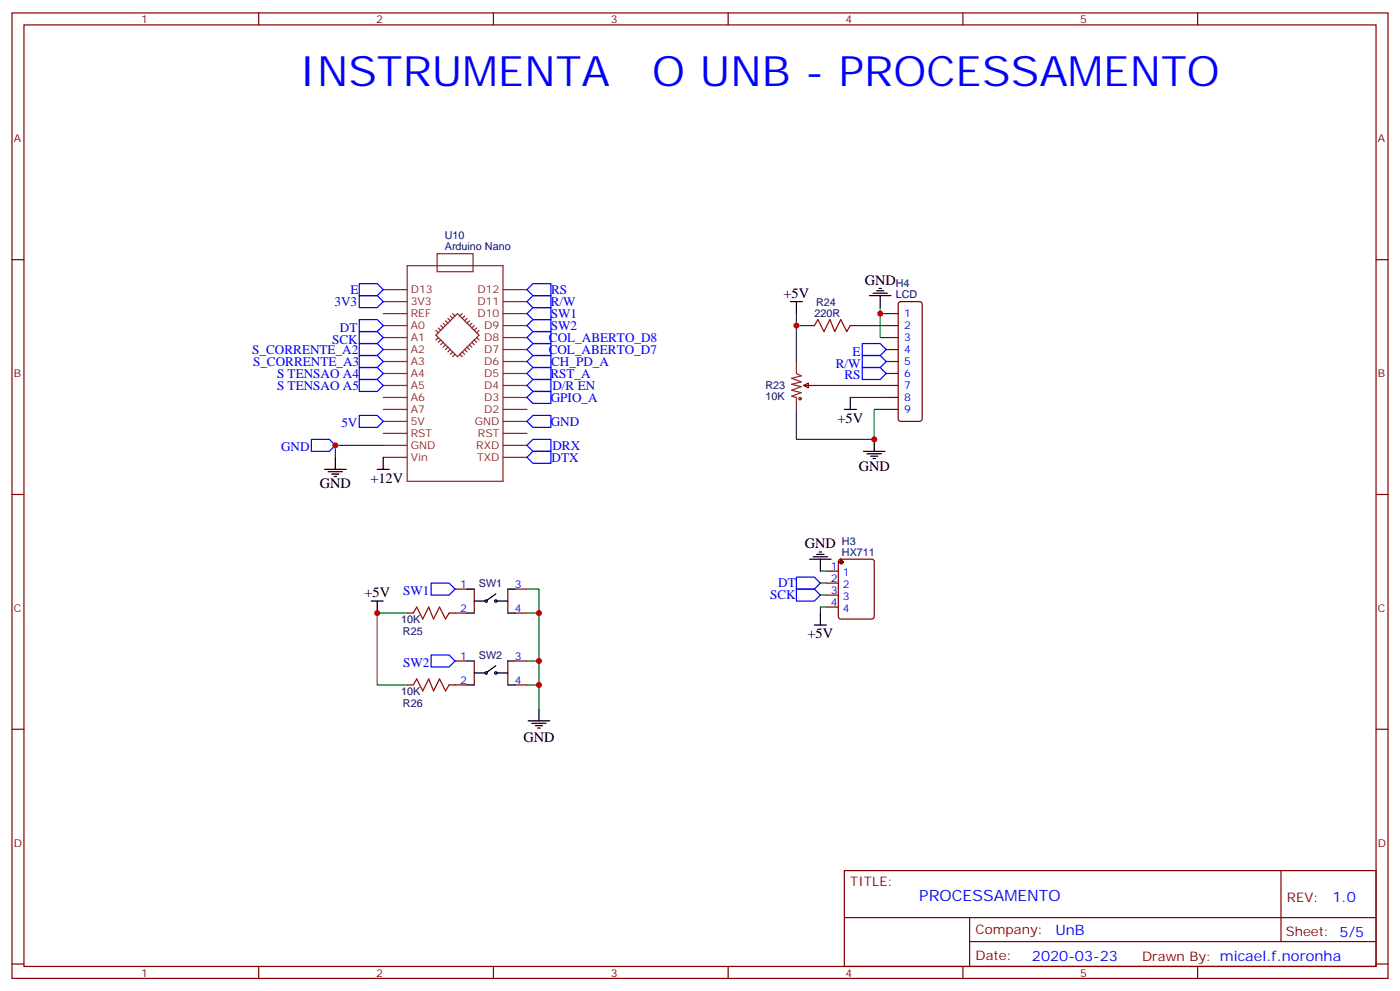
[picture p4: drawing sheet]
<svg xmlns="http://www.w3.org/2000/svg" width="412mm" height="292mm" viewBox="0 0 412 292" stroke-linecap="round" stroke-linejoin="round" font-family="sans-serif">
<g fill="none" stroke="#870000" stroke-width=".35">
<path d="M3.5 3.8h405.4v284.3h-405.4zM7.1 7.3h398.2v277.3h-398.2zM76.2 3.8v3.5M145.3 3.8v3.5M214.5 3.8v3.5M283.6 3.8v3.5M352.8 3.8v3.5M3.5 76.5h3.6M405.3 76.5h3.6M238.1 95.9h1.8M250.5 95.9h1.7M261.1 95.9h3.5"/>
<path d="M261.1 92.4h3.5M261.1 99.4h3.5M264.8 89l.5-.2h5.6l.5 .2 .2 .5v33.9l-.2 .5-.5 .2h-5.6l-.5-.2-.2-.5v-33.9zM236.7 113.5l1.4-.7v1.4zM236.7 113.5h3.2M261.1 113.5h3.5M261.1 102.9h3.5M261.1 106.5h3.5M261.1 110h3.5M261.1 117.1h3.5M261.1 120.6h3.5M3.5 145.6h3.6"/>
<path d="M405.3 145.6h3.6M134.1 173.5h3.5M139.7 173.5v7.1M149.6 173.5v7.1M151.7 173.5h3.5M243.4 168.2h3.5M243.4 171.7h3.5M243.4 175.3h3.5M243.4 178.8h3.5M247.2 164.9l.4-.2h9.2l.7 .4v16.5l-.4 .7h-9.5l-.6-.4-.1-16.5zM119.9 180.6h1.8M132.3 180.6h5.3"/>
<path d="M134.1 194.7h3.5M139.7 194.7v7M149.6 194.7v7M151.7 180.6h3.5M151.7 194.7h3.5M3.5 214.8h3.6M119.9 201.7h1.8M132.3 201.7h5.3M151.7 201.7h3.5M405.3 214.8h3.6M248.7 256.4h156.6v28.2h-156.6zM377.3 256.4v20.9"/>
<path d="M248.7 270.2h156.5M285.6 277.3h119.6M285.6 270.2v14.2M3.5 283.9h3.6M76.2 284.6v3.5M145.3 284.6v3.5M214.5 284.6v3.5M283.6 284.6v3.5M352.8 284.6v3.5M405.3 283.9h3.6"/>
</g>
<g fill="none" stroke="#8c2424" stroke-width=".35">
<path d="M119.9 78.2h28.3v63.5h-28.3zM128.8 74.7h10.5v5.3h-10.5zM112.9 88.8h7M112.9 92.4h7M112.9 95.9h7M112.9 99.4h7M112.9 85.3h7M128.4 98.7l6.4-6.3 6.3 6.3-6.3 6.4zM128.4 97.3l.7 .7M129.1 96.6l.7 .7M129.1 99.4l-.7 .7M129.8 95.9l.7 .7"/>
<path d="M130.5 95.2l.7 .7M131.2 94.5l.7 .7M131.9 93.8l.7 .7M132.6 93.1l.7 .7M133.3 92.4l.8 .7M136.2 92.4l-.7 .7M136.9 93.1l-.7 .7M137.6 93.8l-.7 .7M138.3 94.5l-.7 .7M139 95.2l-.7 .7M139.7 95.9l-.7 .7M140.4 96.6l-.7 .7"/>
<path d="M140.4 99.4l.7 .7M141.1 97.3l-.7 .7M148.2 88.8h7M148.2 92.4h7M148.2 95.9h7M148.2 99.4h7M148.2 85.3h7M112.9 102.9h7M112.9 106.5h7M112.9 110h7M112.9 113.5h7M112.9 117.1h7"/>
<path d="M129.8 100.1l-.7 .7M130.5 100.8l-.7 .7M131.2 101.5l-.7 .7M131.9 102.2l-.7 .7M132.6 102.9l-.7 .7M133.3 103.6l-.7 .8M134.1 104.4l-.8 .7M135.5 104.4l.7 .7M136.2 103.6l.7 .8M136.9 102.9l.7 .7M137.6 102.2l.7 .7M138.3 101.5l.7 .7"/>
<path d="M139 100.8l.7 .7M139.7 100.1l.7 .7M148.2 102.9h7M148.2 106.5h7M148.2 110h7M148.2 113.5h7M148.2 117.1h7M234.6 106.5v3.5l1.4 .7-2.8 .7 2.8 1.1-2.8 .7 2.8 .7-2.8 1 2.8 .7-2.8 1.1 1.4 .4v3.5M112.9 120.6h7M112.9 124.1h7M112.9 127.6h7M112.9 131.2h7"/>
<path d="M112.9 134.7h7M148.2 120.6h7M148.2 124.1h7M148.2 127.6h7M148.2 131.2h7M148.2 134.7h7"/>
</g>
<g fill="none" stroke="#000" stroke-width=".35">
<path d="M232.8 88.8h3.6M234.6 88.8v3.6M256.1 87.1h6.4M257.2 86.4h4.2M258.2 85.7h2.1M258.9 84.9h.7M259.3 87.1v3.5M250.5 117.1v3.5M95.6 138.2h6.4M96.7 138.9h4.2M97.7 139.6h2.1M98.8 134.7v3.5"/>
<path d="M111.1 138.2h3.6M112.9 134.7v3.5M248.7 120.6h3.5M254.4 132.9h6.3M255.4 133.6h4.2M256.5 134.3h2.1M257.2 135h.7M257.5 129.4v3.5M98.4 140.3h.7M109.4 177h3.5M111.1 177v3.6M137.6 173.5h2.1"/>
<path d="M139.7 177h3.2M146 174.9l-2.4 1.8M146.4 177h3.2M149.6 173.5h2.1M238.5 164.7h6.3M239.5 164h4.3M240.6 163.3h2.1M241.3 162.6h.7M241.7 164.7v3.5M137.6 180.6h2.1M137.6 194.7h2.1M139.7 198.2h3.2"/>
<path d="M146 196.1l-2.4 1.7M146.4 198.2h3.2M149.6 180.6h2.1M149.6 194.7h2.1M239.9 184.1h3.5M241.7 180.6v3.5M137.6 201.7h2.1M149.6 201.7h2.1M155.6 212.3h6.3M156.6 213h4.3M157.7 213.7h2.1M158.4 214.4h.7"/>
<path d="M158.7 208.8v3.5"/>
<circle cx="143.2" cy="177" r=".35"/>
<circle cx="146.1" cy="177" r=".35"/>
<circle cx="143.2" cy="198.2" r=".35"/>
<circle cx="146.1" cy="198.2" r=".35"/>
</g>
<g fill="none" stroke="#008700" stroke-width=".35">
<path d="M234.6 92.4v14.1M234.6 95.9h3.5M252.2 95.9h8.9M259.3 90.6v1.8h1.8M259.3 92.4v7h1.8M239.9 113.5h21.2M250.5 117.1h10.6M112.9 131.2h-14.1v3.5M234.6 120.6v8.8h22.9v-8.8h3.6M155.2 173.5h3.5v21.2M241.7 171.7h1.7M241.7 175.3h1.7"/>
<path d="M241.7 168.2h1.7M243.4 178.8h-1.7v1.8M119.9 180.6h-8.8v21.1h8.8M155.2 194.7h3.5v14.1M155.2 180.6h3.5M155.2 201.7h3.5"/>
</g>
<g fill="none" stroke="#00f" stroke-width=".35">
<path d="M105.8 87.1h5.3l1.8 1.7-1.8 1.8h-5.3zM105.8 94.1h5.3l1.8 1.8-1.8 1.7h-5.3zM105.8 97.6h5.3l1.8 1.8-1.8 1.8h-5.3zM105.8 83.5h5.3l1.8 1.8-1.8 1.8h-5.3zM155.2 99.4l1.8-1.8h5.3v3.6h-5.3zM155.2 85.3l1.8-1.8h5.3v3.6h-5.3zM155.2 92.4l1.8-1.8h5.3v3.5h-5.3zM155.2 95.9l1.8-1.8h5.3v3.5h-5.3zM157 87.1h5.3v3.5h-5.3l-1.8-1.8zM105.8 108.2h5.3l1.8 1.8-1.8 1.8h-5.3zM105.8 111.8h5.3l1.8 1.7-1.8 1.8h-5.3zM105.8 101.2h5.3l1.8 1.7-1.8 1.8h-5.3z"/>
<path d="M105.8 104.7h5.3l1.8 1.8-1.8 1.7h-5.3zM155.2 102.9l1.8-1.7h5.3v3.5h-5.3zM155.2 113.5l1.8-1.7h5.3v3.5h-5.3zM155.2 106.5l1.8-1.8h5.3v3.5h-5.3zM155.2 110l1.8-1.8h5.3v3.6h-5.3zM155.2 117.1l1.8-1.8h5.3v3.5h-5.3zM254 108.2h5.3l1.8 1.8-1.8 1.8h-5.3zM254 104.7h5.3l1.8 1.8-1.8 1.7h-5.3zM254 101.2h5.3l1.8 1.7-1.8 1.8h-5.3zM91.7 129.4h5.3l1.8 1.8-1.8 1.7h-5.3zM105.8 122.3h5.3l1.8 1.8-1.8 1.8h-5.3zM155.2 131.2l1.8-1.8h5.3v3.5h-5.3z"/>
<path d="M155.2 134.7l1.8-1.8h5.3v3.6h-5.3zM155.2 124.1l1.8-1.8h5.3v3.6h-5.3zM127 171.7h5.3l1.8 1.8-1.8 1.8h-5.3zM234.6 170h5.3l1.8 1.7-1.8 1.8h-5.3zM234.6 173.5h5.3l1.8 1.8-1.8 1.7h-5.3zM127 192.9h5.3l1.8 1.8-1.8 1.7h-5.3z"/>
</g>
<circle cx="247.8" cy="165.6" r=".53" fill="#870000" stroke="#870000" stroke-width=".35"/>
<g fill="none" stroke="#a10000" stroke-width=".35">
<path d="M239.9 95.9l1-1.8 1.8 3.5 1.8-3.5 1.4 3.5 1.7-3.5 1.8 3.5 1.1-1.7M121.7 180.6l1.1-1.8 1.7 3.5 1.8-3.5 1.4 3.5 1.8-3.5 1.7 3.5 1.1-1.7M121.7 201.7l1.1-1.7 1.7 3.5 1.8-3.5 1.4 3.5 1.8-3.5 1.7 3.5 1.1-1.8"/>
<circle cx="235.7" cy="117.4" r=".35"/>
</g>
<g fill="#c00">
<circle cx="98.8" cy="131.2" r=".88"/>
<circle cx="158.8" cy="194.7" r=".88"/>
<circle cx="111.1" cy="180.6" r=".88"/>
<circle cx="257.5" cy="129.4" r=".88"/>
<circle cx="234.6" cy="95.9" r=".88"/>
<circle cx="259.3" cy="92.4" r=".88"/>
<circle cx="158.8" cy="201.7" r=".88"/>
<circle cx="158.8" cy="180.6" r=".88"/>
</g>
<g font-size="12.3" fill="#00f">
<text x="88.2" y="25.3">INSTRUMENTA</text>
<text x="192.1" y="25.3">O UNB - PROCESSAMENTO</text>
</g>
<text font-size="4.6" fill="#00f" x="270.8" y="265.4">PROCESSAMENTO</text>
<g font-size="4.2">
<text x="254.7" y="83.9">GND</text>
<text x="230.8" y="87.7">+5V</text>
<text x="246.7" y="124.5">+5V</text>
<text x="94.2" y="143.9">GND</text>
<text x="109.1" y="142.2">+12V</text>
<text x="252.9" y="138.6">GND</text>
<text x="237.1" y="161.4">GND</text>
<text x="107.3" y="175.9">+5V</text>
<text x="237.9" y="188">+5V</text>
<text x="154.2" y="218.4">GND</text>
</g>
<g font-size="4.2" fill="#00f">
<text x="392.5" y="265.7">1.0</text>
<text x="310.9" y="275.2">UnB</text>
<text x="304" y="283">2020-03-23</text>
</g>
<g font-size="3.9" fill="#00f">
<text x="103.3" y="86.5">E</text>
<text x="162.4" y="86.6">RS</text>
<text x="98.5" y="90.1">3V3</text>
<text x="162.3" y="93.6">SW1</text>
<text x="162.3" y="90.1">R/W</text>
<text x="97.8" y="101.2">SCK</text>
<text x="100.1" y="97.6">DT</text>
<text x="161.7" y="100.7">COL_ABERTO_D8</text>
<text x="162.3" y="97.1">SW2</text>
<text x="74.3" y="104.2">S_CORRENTE_A2</text>
<text x="74.5" y="107.7">S_CORRENTE_A3</text>
<text x="161.6" y="104.2">COL_ABERTO_D7</text>
<text x="162.4" y="107.7">CH_PD_A</text>
<text x="251.1" y="104.7">E</text>
<text x="81.6" y="111.3">S TENSAO A4</text>
<text x="162.2" y="111.2">RST_A</text>
<text x="246.2" y="108.2">R/W</text>
<text x="248.8" y="111.8">RS</text>
<text x="81.6" y="114.8">S TENSAO A5</text>
<text x="162.3" y="118.3">GPIO_A</text>
<text x="162.7" y="114.8">D/R EN</text>
<text x="100.6" y="125.9">5V</text>
<text x="162.2" y="125.4">GND</text>
<text x="82.8" y="132.9">GND</text>
<text x="162.5" y="135.9">DTX</text>
<text x="162.7" y="132.4">DRX</text>
<text x="229.3" y="173">DT</text>
<text x="118.7" y="175.3">SW1</text>
<text x="226.9" y="176.5">SCK</text>
<text x="118.7" y="196.4">SW2</text>
</g>
<g font-size="3.9" fill="#800">
<text x="250.5" y="261">TITLE:</text>
<text x="379.1" y="265.7">REV:</text>
<text x="287.4" y="275.2">Company:</text>
<text x="378.7" y="275.8">Sheet: 5/5</text>
<text x="287.4" y="282.9">Date:</text>
<text x="336.4" y="282.9">Drawn By: micael.f.noronha</text>
</g>
<g font-size="3.2" fill="#800">
<text x="41.6" y="6.8">1</text>
<text x="110.8" y="6.8">2</text>
<text x="179.9" y="6.8">3</text>
<text x="249.1" y="6.8">4</text>
<text x="318.2" y="6.8">5</text>
<text x="4.1" y="41.9">A</text>
<text x="405.9" y="41.9">A</text>
<text x="4.1" y="111.1">B</text>
<text x="405.9" y="111.1">B</text>
<text x="4.1" y="180.2">C</text>
<text x="405.9" y="180.2">C</text>
<text x="4.1" y="249.3">D</text>
<text x="405.9" y="249.3">D</text>
<text x="41.6" y="287.6">1</text>
<text x="110.8" y="287.6">2</text>
<text x="179.9" y="287.6">3</text>
<text x="249.1" y="287.6">4</text>
<text x="318.2" y="287.6">5</text>
</g>
<g font-size="3.2" fill="#000080">
<text x="131" y="70.5">U10</text>
<text x="131" y="73.7">Arduino Nano</text>
<text x="240.4" y="90">R24</text>
<text x="263.9" y="87.8">LCD</text>
<text x="263.9" y="84.6">H4</text>
<text x="239.9" y="93.5">220R</text>
<text x="225.5" y="117.8">10K</text>
<text x="225.5" y="114.7">R23</text>
<text x="248" y="160.4">H3</text>
<text x="248" y="163.6">HX711</text>
<text x="141.1" y="172.8">SW1</text>
<text x="118.2" y="183.5">10K</text>
<text x="118.7" y="187">R25</text>
<text x="141.1" y="194">SW2</text>
<text x="118.2" y="204.6">10K</text>
<text x="118.7" y="208.2">R26</text>
</g>
<g font-size="3.2" fill="#8d2323">
<text x="121" y="89.9">3V3</text>
<text x="121" y="86.4">D13</text>
<text x="140.6" y="89.9">D11</text>
<text x="140.6" y="86.4">D12</text>
<text x="121" y="93.4">REF</text>
<text x="140.6" y="93.4">D10</text>
<text x="121" y="100.5">A1</text>
<text x="121" y="96.9">A0</text>
<text x="142.6" y="96.9">D9</text>
<text x="142.6" y="100.5">D8</text>
<text x="121" y="107.5">A3</text>
<text x="121" y="104">A2</text>
<text x="142.6" y="104">D7</text>
<text x="142.6" y="107.5">D6</text>
<text x="121" y="111.1">A4</text>
<text x="142.6" y="111.1">D5</text>
<text x="121" y="118.1">A6</text>
<text x="121" y="114.6">A5</text>
<text x="142.6" y="114.6">D4</text>
<text x="142.6" y="118.1">D3</text>
<text x="121" y="125.2">5V</text>
<text x="121" y="121.6">A7</text>
<text x="139.8" y="125.2">GND</text>
<text x="142.6" y="121.6">D2</text>
<text x="121" y="128.7">RST</text>
<text x="140.8" y="128.7">RST</text>
<text x="121" y="135.7">Vin</text>
<text x="121" y="132.2">GND</text>
<text x="140.3" y="132.2">RXD</text>
<text x="140.5" y="135.7">TXD</text>
</g>
<g font-size="3.2" fill="#00f">
<text x="266.3" y="93.4">1</text>
<text x="266.3" y="96.9">2</text>
<text x="266.3" y="100.5">3</text>
<text x="266.3" y="104">4</text>
<text x="266.3" y="107.5">5</text>
<text x="266.3" y="111.1">6</text>
<text x="266.3" y="114.6">7</text>
<text x="266.3" y="118.1">8</text>
<text x="266.3" y="121.6">9</text>
<text x="244.8" y="167.9">1</text>
<text x="135.6" y="173.1">1</text>
<text x="151.7" y="173.1">3</text>
<text x="244.8" y="171.4">2</text>
<text x="248.2" y="169.6">1</text>
<text x="248.2" y="173.1">2</text>
<text x="244.8" y="174.9">3</text>
<text x="244.8" y="178.4">4</text>
<text x="248.2" y="176.7">3</text>
<text x="135.6" y="180.2">2</text>
<text x="151.7" y="180.2">4</text>
<text x="248.2" y="180.2">4</text>
<text x="135.6" y="194.3">1</text>
<text x="151.7" y="194.3">3</text>
<text x="135.6" y="201.4">2</text>
<text x="151.7" y="201.4">4</text>
</g>
</svg>
